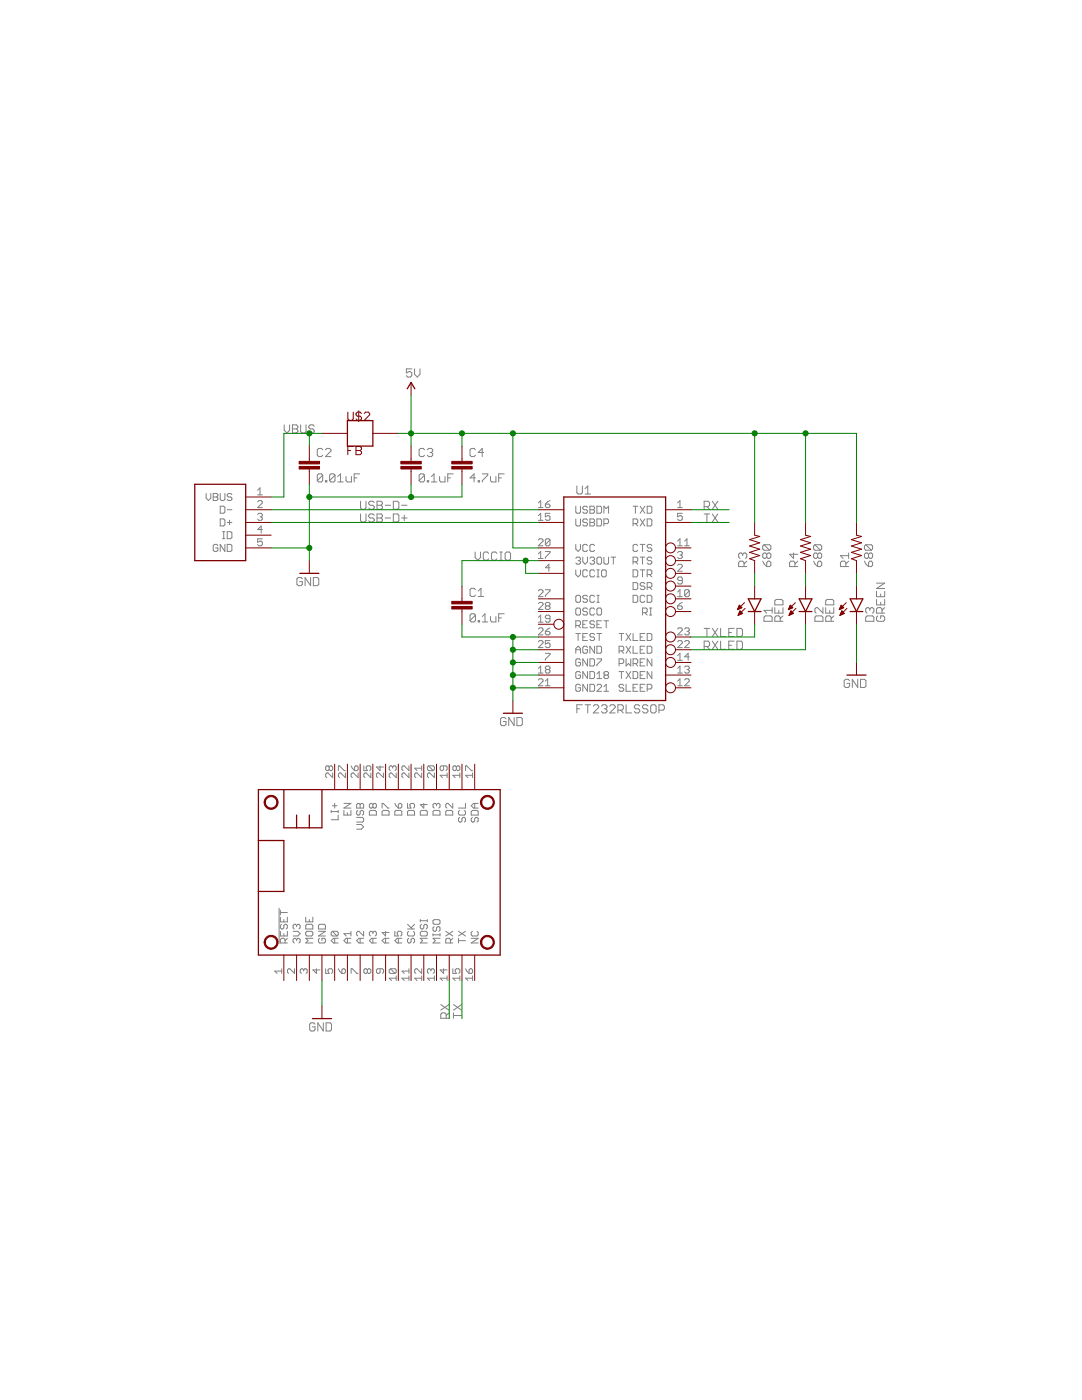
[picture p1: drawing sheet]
<?xml version="1.0" encoding="utf-8"?>
<!DOCTYPE eagle SYSTEM "eagle.dtd">
<eagle version="9.2.2">
<drawing>
<settings>
<setting alwaysvectorfont="yes"/>
<setting keepoldvectorfont="yes"/>
<setting verticaltext="up"/>
</settings>
<grid distance="0.1" unitdist="inch" unit="inch" style="lines" multiple="1" display="no" altdistance="0.01" altunitdist="inch" altunit="inch"/>
<schematic xreflabel="%F%N/%S.%C%R" xrefpart="/%S.%C%R">
<libraries>
<library name="Particle-Mesh">
<symbols>
<symbol name="MICROSHIELD">
<circle x="45.72" y="30.48" radius="1.27" width="0.254" layer="94"/>
<circle x="45.72" y="2.54" radius="1.27" width="0.254" layer="94"/>
<circle x="2.54" y="2.54" radius="1.27" width="0.254" layer="94"/>
<circle x="2.54" y="30.48" radius="1.27" width="0.254" layer="94"/>
<wire x1="0" y1="33.02" x2="0" y2="22.86" width="0.254" layer="94"/>
<wire x1="0" y1="22.86" x2="0" y2="12.7" width="0.254" layer="94"/>
<wire x1="0" y1="12.7" x2="0" y2="0" width="0.254" layer="94"/>
<wire x1="0" y1="0" x2="48.26" y2="0" width="0.254" layer="94"/>
<wire x1="48.26" y1="0" x2="48.26" y2="33.02" width="0.254" layer="94"/>
<wire x1="48.26" y1="33.02" x2="12.7" y2="33.02" width="0.254" layer="94"/>
<wire x1="12.7" y1="33.02" x2="5.08" y2="33.02" width="0.254" layer="94"/>
<wire x1="5.08" y1="33.02" x2="0" y2="33.02" width="0.254" layer="94"/>
<wire x1="5.08" y1="33.02" x2="5.08" y2="25.4" width="0.254" layer="94"/>
<wire x1="5.08" y1="25.4" x2="7.62" y2="25.4" width="0.254" layer="94"/>
<wire x1="7.62" y1="25.4" x2="10.16" y2="25.4" width="0.254" layer="94"/>
<wire x1="10.16" y1="25.4" x2="12.7" y2="25.4" width="0.254" layer="94"/>
<wire x1="12.7" y1="25.4" x2="12.7" y2="33.02" width="0.254" layer="94"/>
<wire x1="7.62" y1="27.94" x2="7.62" y2="25.4" width="0.254" layer="94"/>
<wire x1="10.16" y1="27.94" x2="10.16" y2="25.4" width="0.254" layer="94"/>
<wire x1="0" y1="22.86" x2="5.08" y2="22.86" width="0.254" layer="94"/>
<wire x1="5.08" y1="22.86" x2="5.08" y2="12.7" width="0.254" layer="94"/>
<wire x1="5.08" y1="12.7" x2="0" y2="12.7" width="0.254" layer="94"/>
<pin name="!RESET" x="5.08" y="-5.08" length="middle" direction="in" rot="R90"/>
<pin name="3V3" x="7.62" y="-5.08" length="middle" direction="sup" rot="R90"/>
<pin name="MODE" x="10.16" y="-5.08" length="middle" direction="pas" rot="R90"/>
<pin name="EN" x="17.78" y="38.1" length="middle" direction="pas" rot="R270"/>
<pin name="GND" x="12.7" y="-5.08" length="middle" direction="pwr" rot="R90"/>
<pin name="D2" x="38.1" y="38.1" length="middle" rot="R270"/>
<pin name="D3" x="35.56" y="38.1" length="middle" rot="R270"/>
<pin name="D4" x="33.02" y="38.1" length="middle" rot="R270"/>
<pin name="D5" x="30.48" y="38.1" length="middle" rot="R270"/>
<pin name="D6" x="27.94" y="38.1" length="middle" rot="R270"/>
<pin name="D7" x="25.4" y="38.1" length="middle" rot="R270"/>
<pin name="D8" x="22.86" y="38.1" length="middle" rot="R270"/>
<pin name="A0" x="15.24" y="-5.08" length="middle" rot="R90"/>
<pin name="A1" x="17.78" y="-5.08" length="middle" rot="R90"/>
<pin name="A2" x="20.32" y="-5.08" length="middle" rot="R90"/>
<pin name="A3" x="22.86" y="-5.08" length="middle" rot="R90"/>
<pin name="A4" x="25.4" y="-5.08" length="middle" rot="R90"/>
<pin name="A5" x="27.94" y="-5.08" length="middle" rot="R90"/>
<pin name="MISO" x="35.56" y="-5.08" length="middle" rot="R90"/>
<pin name="MOSI" x="33.02" y="-5.08" length="middle" rot="R90"/>
<pin name="RX" x="38.1" y="-5.08" length="middle" rot="R90"/>
<pin name="SCK" x="30.48" y="-5.08" length="middle" rot="R90"/>
<pin name="SCL" x="40.64" y="38.1" length="middle" rot="R270"/>
<pin name="SDA" x="43.18" y="38.1" length="middle" rot="R270"/>
<pin name="TX" x="40.64" y="-5.08" length="middle" rot="R90"/>
<pin name="NC" x="43.18" y="-5.08" length="middle" direction="pas" rot="R90"/>
<pin name="VUSB" x="20.32" y="38.1" length="middle" direction="sup" rot="R270"/>
<pin name="LI+" x="15.24" y="38.1" length="middle" direction="sup" rot="R270"/>
</symbol>
</symbols>
<devicesets>
<deviceset name="FEATHERWING" prefix="MS">
<gates>
<gate name="G$1" symbol="MICROSHIELD" x="-25.4" y="-15.24"/>
</gates>
<devices>
<device name="" package="FEATHERWING">
<connects>
<connect gate="G$1" pin="!RESET" pad="1"/>
<connect gate="G$1" pin="3V3" pad="2"/>
<connect gate="G$1" pin="A0" pad="5"/>
<connect gate="G$1" pin="A1" pad="6"/>
<connect gate="G$1" pin="A2" pad="7"/>
<connect gate="G$1" pin="A3" pad="8"/>
<connect gate="G$1" pin="A4" pad="9"/>
<connect gate="G$1" pin="A5" pad="10"/>
<connect gate="G$1" pin="D2" pad="19"/>
<connect gate="G$1" pin="D3" pad="20"/>
<connect gate="G$1" pin="D4" pad="21"/>
<connect gate="G$1" pin="D5" pad="22"/>
<connect gate="G$1" pin="D6" pad="23"/>
<connect gate="G$1" pin="D7" pad="24"/>
<connect gate="G$1" pin="D8" pad="25"/>
<connect gate="G$1" pin="EN" pad="27"/>
<connect gate="G$1" pin="GND" pad="4"/>
<connect gate="G$1" pin="LI+" pad="28"/>
<connect gate="G$1" pin="MISO" pad="13"/>
<connect gate="G$1" pin="MODE" pad="3"/>
<connect gate="G$1" pin="MOSI" pad="12"/>
<connect gate="G$1" pin="NC" pad="16"/>
<connect gate="G$1" pin="RX" pad="14"/>
<connect gate="G$1" pin="SCK" pad="11"/>
<connect gate="G$1" pin="SCL" pad="18"/>
<connect gate="G$1" pin="SDA" pad="17"/>
<connect gate="G$1" pin="TX" pad="15"/>
<connect gate="G$1" pin="VUSB" pad="26"/>
</connects>
<technologies>
<technology name=""/>
</technologies>
</device>
<device name="_NODIM" package="FEATHERWING_NODIM">
<connects>
<connect gate="G$1" pin="!RESET" pad="1"/>
<connect gate="G$1" pin="3V3" pad="2"/>
<connect gate="G$1" pin="A0" pad="5"/>
<connect gate="G$1" pin="A1" pad="6"/>
<connect gate="G$1" pin="A2" pad="7"/>
<connect gate="G$1" pin="A3" pad="8"/>
<connect gate="G$1" pin="A4" pad="9"/>
<connect gate="G$1" pin="A5" pad="10"/>
<connect gate="G$1" pin="D2" pad="19"/>
<connect gate="G$1" pin="D3" pad="20"/>
<connect gate="G$1" pin="D4" pad="21"/>
<connect gate="G$1" pin="D5" pad="22"/>
<connect gate="G$1" pin="D6" pad="23"/>
<connect gate="G$1" pin="D7" pad="24"/>
<connect gate="G$1" pin="D8" pad="25"/>
<connect gate="G$1" pin="EN" pad="27"/>
<connect gate="G$1" pin="GND" pad="4"/>
<connect gate="G$1" pin="LI+" pad="28"/>
<connect gate="G$1" pin="MISO" pad="13"/>
<connect gate="G$1" pin="MODE" pad="3"/>
<connect gate="G$1" pin="MOSI" pad="12"/>
<connect gate="G$1" pin="NC" pad="16"/>
<connect gate="G$1" pin="RX" pad="14"/>
<connect gate="G$1" pin="SCK" pad="11"/>
<connect gate="G$1" pin="SCL" pad="18"/>
<connect gate="G$1" pin="SDA" pad="17"/>
<connect gate="G$1" pin="TX" pad="15"/>
<connect gate="G$1" pin="VUSB" pad="26"/>
</connects>
<technologies>
<technology name=""/>
</technologies>
</device>
<device name="_NOHOLES" package="FEATHERWING_NOHOLES">
<connects>
<connect gate="G$1" pin="!RESET" pad="1"/>
<connect gate="G$1" pin="3V3" pad="2"/>
<connect gate="G$1" pin="A0" pad="5"/>
<connect gate="G$1" pin="A1" pad="6"/>
<connect gate="G$1" pin="A2" pad="7"/>
<connect gate="G$1" pin="A3" pad="8"/>
<connect gate="G$1" pin="A4" pad="9"/>
<connect gate="G$1" pin="A5" pad="10"/>
<connect gate="G$1" pin="D2" pad="19"/>
<connect gate="G$1" pin="D3" pad="20"/>
<connect gate="G$1" pin="D4" pad="21"/>
<connect gate="G$1" pin="D5" pad="22"/>
<connect gate="G$1" pin="D6" pad="23"/>
<connect gate="G$1" pin="D7" pad="24"/>
<connect gate="G$1" pin="D8" pad="25"/>
<connect gate="G$1" pin="EN" pad="27"/>
<connect gate="G$1" pin="GND" pad="4"/>
<connect gate="G$1" pin="LI+" pad="28"/>
<connect gate="G$1" pin="MISO" pad="13"/>
<connect gate="G$1" pin="MODE" pad="3"/>
<connect gate="G$1" pin="MOSI" pad="12"/>
<connect gate="G$1" pin="NC" pad="16"/>
<connect gate="G$1" pin="RX" pad="14"/>
<connect gate="G$1" pin="SCK" pad="11"/>
<connect gate="G$1" pin="SCL" pad="18"/>
<connect gate="G$1" pin="SDA" pad="17"/>
<connect gate="G$1" pin="TX" pad="15"/>
<connect gate="G$1" pin="VUSB" pad="26"/>
</connects>
<technologies>
<technology name=""/>
</technologies>
</device>
<device name="_SMTDUAL" package="FEATHERWING_SMT2">
<connects>
<connect gate="G$1" pin="!RESET" pad="1 1'"/>
<connect gate="G$1" pin="3V3" pad="2 2'"/>
<connect gate="G$1" pin="A0" pad="5 5'"/>
<connect gate="G$1" pin="A1" pad="6 6'"/>
<connect gate="G$1" pin="A2" pad="7 7'"/>
<connect gate="G$1" pin="A3" pad="8 8'"/>
<connect gate="G$1" pin="A4" pad="9 9'"/>
<connect gate="G$1" pin="A5" pad="10 10'"/>
<connect gate="G$1" pin="D2" pad="19 19'"/>
<connect gate="G$1" pin="D3" pad="20 20'"/>
<connect gate="G$1" pin="D4" pad="21 21'"/>
<connect gate="G$1" pin="D5" pad="22 22'"/>
<connect gate="G$1" pin="D6" pad="23 23'"/>
<connect gate="G$1" pin="D7" pad="24 24'"/>
<connect gate="G$1" pin="D8" pad="25 25'"/>
<connect gate="G$1" pin="EN" pad="27 27'"/>
<connect gate="G$1" pin="GND" pad="4 4'"/>
<connect gate="G$1" pin="LI+" pad="28 28'"/>
<connect gate="G$1" pin="MISO" pad="13 13'"/>
<connect gate="G$1" pin="MODE" pad="3 3'"/>
<connect gate="G$1" pin="MOSI" pad="12 12'"/>
<connect gate="G$1" pin="NC" pad="16 16'"/>
<connect gate="G$1" pin="RX" pad="14 14'"/>
<connect gate="G$1" pin="SCK" pad="11 11'"/>
<connect gate="G$1" pin="SCL" pad="18 18'"/>
<connect gate="G$1" pin="SDA" pad="17 17'"/>
<connect gate="G$1" pin="TX" pad="15 15'"/>
<connect gate="G$1" pin="VUSB" pad="26 26'"/>
</connects>
<technologies>
<technology name=""/>
</technologies>
</device>
</devices>
</deviceset>
</devicesets>
</library>
<library name="rickk2">
<symbols>
<symbol name="FT232R">
<wire x1="-10.16" y1="20.32" x2="10.16" y2="20.32" width="0.254" layer="94"/>
<wire x1="10.16" y1="20.32" x2="10.16" y2="-20.32" width="0.254" layer="94"/>
<wire x1="10.16" y1="-20.32" x2="-10.16" y2="-20.32" width="0.254" layer="94"/>
<wire x1="-10.16" y1="-20.32" x2="-10.16" y2="20.32" width="0.254" layer="94"/>
<text x="-7.62" y="20.828" size="1.778" layer="95">&gt;NAME</text>
<text x="-7.62" y="-22.86" size="1.778" layer="96">&gt;VALUE</text>
<pin name="RESET" x="-15.24" y="-5.08" length="middle" direction="in" function="dot"/>
<pin name="OSCI" x="-15.24" y="0" length="middle" direction="in"/>
<pin name="OSCO" x="-15.24" y="-2.54" length="middle" direction="out"/>
<pin name="DSR" x="15.24" y="2.54" length="middle" direction="in" function="dot" rot="R180"/>
<pin name="DCD" x="15.24" y="0" length="middle" direction="in" function="dot" rot="R180"/>
<pin name="RI" x="15.24" y="-2.54" length="middle" direction="in" function="dot" rot="R180"/>
<pin name="3V3OUT" x="-15.24" y="7.62" length="middle" direction="out"/>
<pin name="USBDM" x="-15.24" y="17.78" length="middle"/>
<pin name="USBDP" x="-15.24" y="15.24" length="middle"/>
<pin name="GND7" x="-15.24" y="-12.7" length="middle" direction="pwr"/>
<pin name="GND18" x="-15.24" y="-15.24" length="middle" direction="pwr"/>
<pin name="GND21" x="-15.24" y="-17.78" length="middle" direction="pwr"/>
<pin name="TXD" x="15.24" y="17.78" length="middle" direction="out" rot="R180"/>
<pin name="RXD" x="15.24" y="15.24" length="middle" direction="in" rot="R180"/>
<pin name="VCCIO" x="-15.24" y="5.08" length="middle" direction="pwr"/>
<pin name="AGND" x="-15.24" y="-10.16" length="middle" direction="pwr"/>
<pin name="TEST" x="-15.24" y="-7.62" length="middle" direction="in"/>
<pin name="VCC" x="-15.24" y="10.16" length="middle" direction="pwr"/>
<pin name="TXLED" x="15.24" y="-7.62" length="middle" direction="in" function="dot" rot="R180"/>
<pin name="RXLED" x="15.24" y="-10.16" length="middle" direction="in" function="dot" rot="R180"/>
<pin name="RTS" x="15.24" y="7.62" length="middle" direction="out" function="dot" rot="R180"/>
<pin name="CTS" x="15.24" y="10.16" length="middle" direction="in" function="dot" rot="R180"/>
<pin name="DTR" x="15.24" y="5.08" length="middle" direction="out" function="dot" rot="R180"/>
<pin name="PWREN" x="15.24" y="-12.7" length="middle" direction="in" function="dot" rot="R180"/>
<pin name="TXDEN" x="15.24" y="-15.24" length="middle" direction="in" rot="R180"/>
<pin name="SLEEP" x="15.24" y="-17.78" length="middle" direction="in" function="dot" rot="R180"/>
</symbol>
<symbol name="USB-WITH-ID">
<pin name="VBUS" x="-7.62" y="7.62" length="middle" direction="pas"/>
<pin name="D-" x="-7.62" y="5.08" length="middle" direction="pas"/>
<pin name="D+" x="-7.62" y="2.54" length="middle" direction="pas"/>
<pin name="ID" x="-7.62" y="0" length="middle" direction="pas"/>
<pin name="GND" x="-7.62" y="-2.54" length="middle" direction="pas"/>
<wire x1="-2.54" y1="-5.08" x2="-2.54" y2="10.16" width="0.254" layer="94"/>
<wire x1="-2.54" y1="10.16" x2="7.62" y2="10.16" width="0.254" layer="94"/>
<wire x1="7.62" y1="10.16" x2="7.62" y2="-5.08" width="0.254" layer="94"/>
<wire x1="7.62" y1="-5.08" x2="-2.54" y2="-5.08" width="0.254" layer="94"/>
</symbol>
<symbol name="LED">
<wire x1="1.27" y1="0" x2="0" y2="-2.54" width="0.254" layer="94"/>
<wire x1="0" y1="-2.54" x2="-1.27" y2="0" width="0.254" layer="94"/>
<wire x1="1.27" y1="-2.54" x2="0" y2="-2.54" width="0.254" layer="94"/>
<wire x1="0" y1="-2.54" x2="-1.27" y2="-2.54" width="0.254" layer="94"/>
<wire x1="1.27" y1="0" x2="0" y2="0" width="0.254" layer="94"/>
<wire x1="0" y1="0" x2="-1.27" y2="0" width="0.254" layer="94"/>
<wire x1="-2.032" y1="-0.762" x2="-3.429" y2="-2.159" width="0.1524" layer="94"/>
<wire x1="-1.905" y1="-1.905" x2="-3.302" y2="-3.302" width="0.1524" layer="94"/>
<text x="3.556" y="-4.572" size="1.778" layer="95" rot="R90">&gt;NAME</text>
<text x="5.715" y="-4.572" size="1.778" layer="96" rot="R90">&gt;VALUE</text>
<pin name="C" x="0" y="-5.08" visible="off" length="short" direction="pas" rot="R90"/>
<pin name="A" x="0" y="2.54" visible="off" length="short" direction="pas" rot="R270"/>
<polygon width="0.1524" layer="94">
<vertex x="-3.429" y="-2.159"/>
<vertex x="-3.048" y="-1.27"/>
<vertex x="-2.54" y="-1.778"/>
</polygon>
<polygon width="0.1524" layer="94">
<vertex x="-3.302" y="-3.302"/>
<vertex x="-2.921" y="-2.413"/>
<vertex x="-2.413" y="-2.921"/>
</polygon>
</symbol>
<symbol name="RESISTOR">
<wire x1="-2.54" y1="0" x2="-2.159" y2="1.016" width="0.1524" layer="94"/>
<wire x1="-2.159" y1="1.016" x2="-1.524" y2="-1.016" width="0.1524" layer="94"/>
<wire x1="-1.524" y1="-1.016" x2="-0.889" y2="1.016" width="0.1524" layer="94"/>
<wire x1="-0.889" y1="1.016" x2="-0.254" y2="-1.016" width="0.1524" layer="94"/>
<wire x1="-0.254" y1="-1.016" x2="0.381" y2="1.016" width="0.1524" layer="94"/>
<wire x1="0.381" y1="1.016" x2="1.016" y2="-1.016" width="0.1524" layer="94"/>
<wire x1="1.016" y1="-1.016" x2="1.651" y2="1.016" width="0.1524" layer="94"/>
<wire x1="1.651" y1="1.016" x2="2.286" y2="-1.016" width="0.1524" layer="94"/>
<wire x1="2.286" y1="-1.016" x2="2.54" y2="0" width="0.1524" layer="94"/>
<text x="-3.81" y="1.4986" size="1.778" layer="95">&gt;NAME</text>
<text x="-3.81" y="-3.302" size="1.778" layer="96">&gt;VALUE</text>
<pin name="2" x="5.08" y="0" visible="off" length="short" direction="pas" swaplevel="1" rot="R180"/>
<pin name="1" x="-5.08" y="0" visible="off" length="short" direction="pas" swaplevel="1"/>
</symbol>
<symbol name="FERRITE-BEAD">
<pin name="1" x="-7.62" y="0" visible="off" length="middle" direction="pas"/>
<pin name="2" x="7.62" y="0" visible="off" length="middle" direction="pas" rot="R180"/>
<wire x1="-2.54" y1="-2.54" x2="-2.54" y2="2.54" width="0.254" layer="94"/>
<wire x1="-2.54" y1="2.54" x2="2.54" y2="2.54" width="0.254" layer="94"/>
<wire x1="2.54" y1="2.54" x2="2.54" y2="-2.54" width="0.254" layer="94"/>
<wire x1="2.54" y1="-2.54" x2="-2.54" y2="-2.54" width="0.254" layer="94"/>
<text x="-2.54" y="2.54" size="1.778" layer="94">&gt;NAME</text>
<text x="-2.54" y="-4.318" size="1.778" layer="94">&gt;VALUE</text>
</symbol>
<symbol name="CAP">
<wire x1="0" y1="2.54" x2="0" y2="2.032" width="0.1524" layer="94"/>
<wire x1="0" y1="0" x2="0" y2="0.508" width="0.1524" layer="94"/>
<text x="1.524" y="2.921" size="1.778" layer="95">&gt;NAME</text>
<text x="1.524" y="-2.159" size="1.778" layer="96">&gt;VALUE</text>
<rectangle x1="-2.032" y1="0.508" x2="2.032" y2="1.016" layer="94"/>
<rectangle x1="-2.032" y1="1.524" x2="2.032" y2="2.032" layer="94"/>
<pin name="1" x="0" y="5.08" visible="off" length="short" direction="pas" swaplevel="1" rot="R270"/>
<pin name="2" x="0" y="-2.54" visible="off" length="short" direction="pas" swaplevel="1" rot="R90"/>
</symbol>
<symbol name="DGND">
<wire x1="-1.905" y1="0" x2="1.905" y2="0" width="0.254" layer="94"/>
<text x="-2.54" y="-2.54" size="1.778" layer="96">&gt;VALUE</text>
<pin name="GND" x="0" y="2.54" visible="off" length="short" direction="sup" rot="R270"/>
</symbol>
<symbol name="5V">
<wire x1="0.762" y1="1.27" x2="0" y2="2.54" width="0.254" layer="94"/>
<wire x1="0" y1="2.54" x2="-0.762" y2="1.27" width="0.254" layer="94"/>
<text x="-1.016" y="3.556" size="1.778" layer="96">&gt;VALUE</text>
<pin name="5V" x="0" y="0" visible="off" length="short" direction="sup" rot="R90"/>
</symbol>
</symbols>
<devicesets>
<deviceset name="FT232RL" prefix="U">
<gates>
<gate name="G$1" symbol="FT232R" x="0" y="0"/>
</gates>
<devices>
<device name="SSOP" package="SSOP28DB">
<connects>
<connect gate="G$1" pin="3V3OUT" pad="17"/>
<connect gate="G$1" pin="AGND" pad="25"/>
<connect gate="G$1" pin="CTS" pad="11"/>
<connect gate="G$1" pin="DCD" pad="10"/>
<connect gate="G$1" pin="DSR" pad="9"/>
<connect gate="G$1" pin="DTR" pad="2"/>
<connect gate="G$1" pin="GND18" pad="18"/>
<connect gate="G$1" pin="GND21" pad="21"/>
<connect gate="G$1" pin="GND7" pad="7"/>
<connect gate="G$1" pin="OSCI" pad="27"/>
<connect gate="G$1" pin="OSCO" pad="28"/>
<connect gate="G$1" pin="PWREN" pad="14"/>
<connect gate="G$1" pin="RESET" pad="19"/>
<connect gate="G$1" pin="RI" pad="6"/>
<connect gate="G$1" pin="RTS" pad="3"/>
<connect gate="G$1" pin="RXD" pad="5"/>
<connect gate="G$1" pin="RXLED" pad="22"/>
<connect gate="G$1" pin="SLEEP" pad="12"/>
<connect gate="G$1" pin="TEST" pad="26"/>
<connect gate="G$1" pin="TXD" pad="1"/>
<connect gate="G$1" pin="TXDEN" pad="13"/>
<connect gate="G$1" pin="TXLED" pad="23"/>
<connect gate="G$1" pin="USBDM" pad="16"/>
<connect gate="G$1" pin="USBDP" pad="15"/>
<connect gate="G$1" pin="VCC" pad="20"/>
<connect gate="G$1" pin="VCCIO" pad="4"/>
</connects>
<technologies>
<technology name="">
<attribute name="PROD_ID" value="IC-00870"/>
</technology>
</technologies>
</device>
</devices>
</deviceset>
<deviceset name="USB-MICRO-B-SOCKET-AMPHENOL">
<gates>
<gate name="G$1" symbol="USB-WITH-ID" x="0" y="-2.54"/>
</gates>
<devices>
<device name="" package="USB-B-SMT-AMPHENOL">
<connects>
<connect gate="G$1" pin="D+" pad="3"/>
<connect gate="G$1" pin="D-" pad="2"/>
<connect gate="G$1" pin="GND" pad="5"/>
<connect gate="G$1" pin="ID" pad="4"/>
<connect gate="G$1" pin="VBUS" pad="1"/>
</connects>
<technologies>
<technology name=""/>
</technologies>
</device>
</devices>
</deviceset>
<deviceset name="LED-RED" prefix="D" uservalue="yes">
<gates>
<gate name="G$1" symbol="LED" x="0" y="0"/>
</gates>
<devices>
<device name="" package="LED-0603">
<connects>
<connect gate="G$1" pin="A" pad="A"/>
<connect gate="G$1" pin="C" pad="C"/>
</connects>
<technologies>
<technology name="">
<attribute name="VALUE" value="RED" constant="no"/>
</technology>
</technologies>
</device>
</devices>
</deviceset>
<deviceset name="FERRITE-BEAD-MI0805K400R-10">
<gates>
<gate name="G$1" symbol="FERRITE-BEAD" x="0" y="0"/>
</gates>
<devices>
<device name="" package="0805">
<connects>
<connect gate="G$1" pin="1" pad="1"/>
<connect gate="G$1" pin="2" pad="2"/>
</connects>
<technologies>
<technology name="">
<attribute name="VALUE" value="FB" constant="no"/>
</technology>
</technologies>
</device>
</devices>
</deviceset>
<deviceset name="CAP-0.1UF-0603" prefix="C" uservalue="yes">
<gates>
<gate name="G$1" symbol="CAP" x="0" y="0"/>
</gates>
<devices>
<device name="" package="0603-CAP">
<connects>
<connect gate="G$1" pin="1" pad="1"/>
<connect gate="G$1" pin="2" pad="2"/>
</connects>
<technologies>
<technology name="">
<attribute name="VALUE" value="0.1uF" constant="no"/>
</technology>
</technologies>
</device>
</devices>
</deviceset>
<deviceset name="CAP-0.01UF-0603" prefix="C" uservalue="yes">
<gates>
<gate name="G$1" symbol="CAP" x="0" y="0"/>
</gates>
<devices>
<device name="" package="0603-CAP">
<connects>
<connect gate="G$1" pin="1" pad="1"/>
<connect gate="G$1" pin="2" pad="2"/>
</connects>
<technologies>
<technology name="">
<attribute name="VALUE" value="0.01uF" constant="no"/>
</technology>
</technologies>
</device>
</devices>
</deviceset>
<deviceset name="CAP-4.7UF-0603" prefix="C" uservalue="yes">
<gates>
<gate name="G$1" symbol="CAP" x="0" y="-5.08"/>
</gates>
<devices>
<device name="" package="0603-CAP">
<connects>
<connect gate="G$1" pin="1" pad="1"/>
<connect gate="G$1" pin="2" pad="2"/>
</connects>
<technologies>
<technology name="">
<attribute name="VALUE" value="4.7uF" constant="no"/>
</technology>
</technologies>
</device>
</devices>
</deviceset>
<deviceset name="GND" prefix="GND">
<gates>
<gate name="1" symbol="DGND" x="0" y="0"/>
</gates>
<devices>
<device name="">
<technologies>
<technology name=""/>
</technologies>
</device>
</devices>
</deviceset>
<deviceset name="RES-680-0805" prefix="R" uservalue="yes">
<gates>
<gate name="G$1" symbol="RESISTOR" x="0" y="0"/>
</gates>
<devices>
<device name="" package="0805">
<connects>
<connect gate="G$1" pin="1" pad="1"/>
<connect gate="G$1" pin="2" pad="2"/>
</connects>
<technologies>
<technology name="">
<attribute name="VALUE" value="680" constant="no"/>
</technology>
</technologies>
</device>
</devices>
</deviceset>
<deviceset name="5V" prefix="SUPPLY">
<gates>
<gate name="G$1" symbol="5V" x="0" y="0"/>
</gates>
<devices>
<device name="">
<technologies>
<technology name=""/>
</technologies>
</device>
</devices>
</deviceset>
<deviceset name="LED-GREEN" prefix="D" uservalue="yes">
<gates>
<gate name="G$1" symbol="LED" x="0" y="2.54"/>
</gates>
<devices>
<device name="0603" package="LED-0603">
<connects>
<connect gate="G$1" pin="A" pad="A"/>
<connect gate="G$1" pin="C" pad="C"/>
</connects>
<technologies>
<technology name="">
<attribute name="VALUE" value="GREEN"/>
</technology>
</technologies>
</device>
</devices>
</deviceset>
</devicesets>
</library>
</libraries>
<attributes>
</attributes>
<variantdefs>
</variantdefs>
<classes>
<class number="0" name="default" width="0" drill="0">
</class>
</classes>
<parts>
<part name="MS1" library="Particle-Mesh" deviceset="FEATHERWING" device="_NODIM" value="FEATHERWING_NODIM"/>
<part name="U1" library="rickk2" deviceset="FT232RL" device="SSOP"/>
<part name="U$1" library="rickk2" deviceset="USB-MICRO-B-SOCKET-AMPHENOL" device=""/>
<part name="D1" library="rickk2" deviceset="LED-RED" device="" value="RED"/>
<part name="D2" library="rickk2" deviceset="LED-RED" device="" value="RED"/>
<part name="U$2" library="rickk2" deviceset="FERRITE-BEAD-MI0805K400R-10" device="" value="FB"/>
<part name="C1" library="rickk2" deviceset="CAP-0.1UF-0603" device="" value="0.1uF"/>
<part name="C2" library="rickk2" deviceset="CAP-0.01UF-0603" device="" value="0.01uF"/>
<part name="C3" library="rickk2" deviceset="CAP-0.1UF-0603" device="" value="0.1uF"/>
<part name="C4" library="rickk2" deviceset="CAP-4.7UF-0603" device="" value="4.7uF"/>
<part name="GND1" library="rickk2" deviceset="GND" device=""/>
<part name="GND2" library="rickk2" deviceset="GND" device=""/>
<part name="R3" library="rickk2" deviceset="RES-680-0805" device="" value="680"/>
<part name="R4" library="rickk2" deviceset="RES-680-0805" device="" value="680"/>
<part name="SUPPLY1" library="rickk2" deviceset="5V" device=""/>
<part name="GND3" library="rickk2" deviceset="GND" device=""/>
<part name="D3" library="rickk2" deviceset="LED-GREEN" device="0603" value="GREEN"/>
<part name="R1" library="rickk2" deviceset="RES-680-0805" device="" value="680"/>
<part name="GND4" library="rickk2" deviceset="GND" device=""/>
</parts>
<sheets>
<sheet>
<plain>
</plain>
<instances>
<instance part="MS1" gate="G$1" x="91.44" y="43.18" smashed="yes"/>
<instance part="U1" gate="G$1" x="162.56" y="114.3" smashed="yes">
<attribute name="NAME" x="154.94" y="135.128" size="1.778" layer="95"/>
<attribute name="VALUE" x="154.94" y="91.44" size="1.778" layer="96"/>
</instance>
<instance part="U$1" gate="G$1" x="86.36" y="127" smashed="yes" rot="MR0"/>
<instance part="D1" gate="G$1" x="190.5" y="114.3" smashed="yes">
<attribute name="NAME" x="194.056" y="109.728" size="1.778" layer="95" rot="R90"/>
<attribute name="VALUE" x="196.215" y="109.728" size="1.778" layer="96" rot="R90"/>
</instance>
<instance part="D2" gate="G$1" x="200.66" y="114.3" smashed="yes">
<attribute name="NAME" x="204.216" y="109.728" size="1.778" layer="95" rot="R90"/>
<attribute name="VALUE" x="206.375" y="109.728" size="1.778" layer="96" rot="R90"/>
</instance>
<instance part="U$2" gate="G$1" x="111.76" y="147.32" smashed="yes">
<attribute name="NAME" x="109.22" y="149.86" size="1.778" layer="94"/>
<attribute name="VALUE" x="109.22" y="143.002" size="1.778" layer="94"/>
</instance>
<instance part="C1" gate="G$1" x="132.08" y="111.76" smashed="yes">
<attribute name="NAME" x="133.604" y="114.681" size="1.778" layer="95"/>
<attribute name="VALUE" x="133.604" y="109.601" size="1.778" layer="96"/>
</instance>
<instance part="C2" gate="G$1" x="101.6" y="139.7" smashed="yes">
<attribute name="NAME" x="103.124" y="142.621" size="1.778" layer="95"/>
<attribute name="VALUE" x="103.124" y="137.541" size="1.778" layer="96"/>
</instance>
<instance part="C3" gate="G$1" x="121.92" y="139.7" smashed="yes">
<attribute name="NAME" x="123.444" y="142.621" size="1.778" layer="95"/>
<attribute name="VALUE" x="123.444" y="137.541" size="1.778" layer="96"/>
</instance>
<instance part="C4" gate="G$1" x="132.08" y="139.7" smashed="yes">
<attribute name="NAME" x="133.604" y="142.621" size="1.778" layer="95"/>
<attribute name="VALUE" x="133.604" y="137.541" size="1.778" layer="96"/>
</instance>
<instance part="GND1" gate="1" x="101.6" y="119.38" smashed="yes">
<attribute name="VALUE" x="99.06" y="116.84" size="1.778" layer="96"/>
</instance>
<instance part="GND2" gate="1" x="104.14" y="30.48" smashed="yes">
<attribute name="VALUE" x="101.6" y="27.94" size="1.778" layer="96"/>
</instance>
<instance part="R3" gate="G$1" x="190.5" y="124.46" smashed="yes" rot="R90">
<attribute name="NAME" x="189.0014" y="120.65" size="1.778" layer="95" rot="R90"/>
<attribute name="VALUE" x="193.802" y="120.65" size="1.778" layer="96" rot="R90"/>
</instance>
<instance part="R4" gate="G$1" x="200.66" y="124.46" smashed="yes" rot="R90">
<attribute name="NAME" x="199.1614" y="120.65" size="1.778" layer="95" rot="R90"/>
<attribute name="VALUE" x="203.962" y="120.65" size="1.778" layer="96" rot="R90"/>
</instance>
<instance part="SUPPLY1" gate="G$1" x="121.92" y="154.94" smashed="yes">
<attribute name="VALUE" x="120.904" y="158.496" size="1.778" layer="96"/>
</instance>
<instance part="GND3" gate="1" x="142.24" y="91.44" smashed="yes">
<attribute name="VALUE" x="139.7" y="88.9" size="1.778" layer="96"/>
</instance>
<instance part="D3" gate="G$1" x="210.82" y="114.3" smashed="yes">
<attribute name="NAME" x="214.376" y="109.728" size="1.778" layer="95" rot="R90"/>
<attribute name="VALUE" x="216.535" y="109.728" size="1.778" layer="96" rot="R90"/>
</instance>
<instance part="R1" gate="G$1" x="210.82" y="124.46" smashed="yes" rot="R90">
<attribute name="NAME" x="209.3214" y="120.65" size="1.778" layer="95" rot="R90"/>
<attribute name="VALUE" x="214.122" y="120.65" size="1.778" layer="96" rot="R90"/>
</instance>
<instance part="GND4" gate="1" x="210.82" y="99.06" smashed="yes">
<attribute name="VALUE" x="208.28" y="96.52" size="1.778" layer="96"/>
</instance>
</instances>
<busses>
</busses>
<nets>
<net name="USB-D-" class="0">
<segment>
<pinref part="U$1" gate="G$1" pin="D-"/>
<pinref part="U1" gate="G$1" pin="USBDM"/>
<wire x1="93.98" y1="132.08" x2="147.32" y2="132.08" width="0.1524" layer="91"/>
<label x="111.76" y="132.08" size="1.778" layer="95"/>
</segment>
</net>
<net name="USB-D+" class="0">
<segment>
<pinref part="U$1" gate="G$1" pin="D+"/>
<pinref part="U1" gate="G$1" pin="USBDP"/>
<wire x1="93.98" y1="129.54" x2="147.32" y2="129.54" width="0.1524" layer="91"/>
<label x="111.76" y="129.54" size="1.778" layer="95"/>
</segment>
</net>
<net name="VBUS" class="0">
<segment>
<pinref part="U$1" gate="G$1" pin="VBUS"/>
<wire x1="93.98" y1="134.62" x2="96.52" y2="134.62" width="0.1524" layer="91"/>
<wire x1="96.52" y1="134.62" x2="96.52" y2="147.32" width="0.1524" layer="91"/>
<pinref part="U$2" gate="G$1" pin="1"/>
<wire x1="96.52" y1="147.32" x2="101.6" y2="147.32" width="0.1524" layer="91"/>
<pinref part="C2" gate="G$1" pin="1"/>
<wire x1="101.6" y1="147.32" x2="104.14" y2="147.32" width="0.1524" layer="91"/>
<wire x1="101.6" y1="147.32" x2="101.6" y2="144.78" width="0.1524" layer="91"/>
<junction x="101.6" y="147.32"/>
<label x="96.52" y="147.32" size="1.778" layer="95"/>
</segment>
</net>
<net name="VCCIO" class="0">
<segment>
<pinref part="U1" gate="G$1" pin="3V3OUT"/>
<wire x1="147.32" y1="121.92" x2="144.78" y2="121.92" width="0.1524" layer="91"/>
<pinref part="U1" gate="G$1" pin="VCCIO"/>
<wire x1="147.32" y1="119.38" x2="144.78" y2="119.38" width="0.1524" layer="91"/>
<wire x1="144.78" y1="119.38" x2="144.78" y2="121.92" width="0.1524" layer="91"/>
<pinref part="C1" gate="G$1" pin="1"/>
<wire x1="144.78" y1="121.92" x2="132.08" y2="121.92" width="0.1524" layer="91"/>
<wire x1="132.08" y1="121.92" x2="132.08" y2="116.84" width="0.1524" layer="91"/>
<junction x="144.78" y="121.92"/>
<label x="134.62" y="121.92" size="1.778" layer="95"/>
</segment>
</net>
<net name="N$10" class="0">
<segment>
<pinref part="D1" gate="G$1" pin="A"/>
<wire x1="190.5" y1="119.38" x2="190.5" y2="116.84" width="0.1524" layer="91"/>
<pinref part="R3" gate="G$1" pin="1"/>
</segment>
</net>
<net name="N$11" class="0">
<segment>
<pinref part="D2" gate="G$1" pin="A"/>
<wire x1="200.66" y1="119.38" x2="200.66" y2="116.84" width="0.1524" layer="91"/>
<pinref part="R4" gate="G$1" pin="1"/>
</segment>
</net>
<net name="TXLED" class="0">
<segment>
<pinref part="U1" gate="G$1" pin="TXLED"/>
<pinref part="D1" gate="G$1" pin="C"/>
<wire x1="177.8" y1="106.68" x2="190.5" y2="106.68" width="0.1524" layer="91"/>
<wire x1="190.5" y1="106.68" x2="190.5" y2="109.22" width="0.1524" layer="91"/>
<label x="180.34" y="106.68" size="1.778" layer="95"/>
</segment>
</net>
<net name="RXLED" class="0">
<segment>
<pinref part="U1" gate="G$1" pin="RXLED"/>
<pinref part="D2" gate="G$1" pin="C"/>
<wire x1="177.8" y1="104.14" x2="200.66" y2="104.14" width="0.1524" layer="91"/>
<wire x1="200.66" y1="104.14" x2="200.66" y2="109.22" width="0.1524" layer="91"/>
<label x="180.34" y="104.14" size="1.778" layer="95"/>
</segment>
</net>
<net name="GND" class="0">
<segment>
<pinref part="C2" gate="G$1" pin="2"/>
<wire x1="101.6" y1="137.16" x2="101.6" y2="134.62" width="0.1524" layer="91"/>
<wire x1="101.6" y1="134.62" x2="121.92" y2="134.62" width="0.1524" layer="91"/>
<pinref part="C3" gate="G$1" pin="2"/>
<wire x1="121.92" y1="134.62" x2="121.92" y2="137.16" width="0.1524" layer="91"/>
<wire x1="121.92" y1="134.62" x2="132.08" y2="134.62" width="0.1524" layer="91"/>
<junction x="121.92" y="134.62"/>
<pinref part="C4" gate="G$1" pin="2"/>
<wire x1="132.08" y1="134.62" x2="132.08" y2="137.16" width="0.1524" layer="91"/>
<pinref part="U$1" gate="G$1" pin="GND"/>
<wire x1="93.98" y1="124.46" x2="101.6" y2="124.46" width="0.1524" layer="91"/>
<wire x1="101.6" y1="124.46" x2="101.6" y2="121.92" width="0.1524" layer="91"/>
<wire x1="101.6" y1="134.62" x2="101.6" y2="124.46" width="0.1524" layer="91"/>
<junction x="101.6" y="134.62"/>
<junction x="101.6" y="124.46"/>
<pinref part="GND1" gate="1" pin="GND"/>
</segment>
<segment>
<pinref part="MS1" gate="G$1" pin="GND"/>
<pinref part="GND2" gate="1" pin="GND"/>
<wire x1="104.14" y1="38.1" x2="104.14" y2="33.02" width="0.1524" layer="91"/>
</segment>
<segment>
<pinref part="U1" gate="G$1" pin="GND21"/>
<wire x1="147.32" y1="96.52" x2="142.24" y2="96.52" width="0.1524" layer="91"/>
<pinref part="U1" gate="G$1" pin="GND18"/>
<wire x1="142.24" y1="96.52" x2="142.24" y2="99.06" width="0.1524" layer="91"/>
<wire x1="142.24" y1="99.06" x2="147.32" y2="99.06" width="0.1524" layer="91"/>
<pinref part="U1" gate="G$1" pin="GND7"/>
<wire x1="142.24" y1="99.06" x2="142.24" y2="101.6" width="0.1524" layer="91"/>
<wire x1="142.24" y1="101.6" x2="147.32" y2="101.6" width="0.1524" layer="91"/>
<junction x="142.24" y="99.06"/>
<pinref part="U1" gate="G$1" pin="AGND"/>
<wire x1="142.24" y1="101.6" x2="142.24" y2="104.14" width="0.1524" layer="91"/>
<wire x1="142.24" y1="104.14" x2="147.32" y2="104.14" width="0.1524" layer="91"/>
<junction x="142.24" y="101.6"/>
<wire x1="142.24" y1="104.14" x2="142.24" y2="106.68" width="0.1524" layer="91"/>
<junction x="142.24" y="104.14"/>
<pinref part="U1" gate="G$1" pin="TEST"/>
<wire x1="142.24" y1="106.68" x2="147.32" y2="106.68" width="0.1524" layer="91"/>
<pinref part="GND3" gate="1" pin="GND"/>
<wire x1="142.24" y1="96.52" x2="142.24" y2="93.98" width="0.1524" layer="91"/>
<junction x="142.24" y="96.52"/>
<pinref part="C1" gate="G$1" pin="2"/>
<wire x1="132.08" y1="109.22" x2="132.08" y2="106.68" width="0.1524" layer="91"/>
<wire x1="132.08" y1="106.68" x2="142.24" y2="106.68" width="0.1524" layer="91"/>
<junction x="142.24" y="106.68"/>
</segment>
<segment>
<pinref part="D3" gate="G$1" pin="C"/>
<wire x1="210.82" y1="109.22" x2="210.82" y2="101.6" width="0.1524" layer="91"/>
<pinref part="GND4" gate="1" pin="GND"/>
</segment>
</net>
<net name="RX" class="0">
<segment>
<pinref part="MS1" gate="G$1" pin="RX"/>
<wire x1="129.54" y1="38.1" x2="129.54" y2="30.48" width="0.1524" layer="91"/>
<label x="129.54" y="30.48" size="1.778" layer="95" rot="R90"/>
</segment>
<segment>
<pinref part="U1" gate="G$1" pin="TXD"/>
<wire x1="177.8" y1="132.08" x2="185.42" y2="132.08" width="0.1524" layer="91"/>
<label x="180.34" y="132.08" size="1.778" layer="95"/>
</segment>
</net>
<net name="TX" class="0">
<segment>
<pinref part="MS1" gate="G$1" pin="TX"/>
<wire x1="132.08" y1="38.1" x2="132.08" y2="30.48" width="0.1524" layer="91"/>
<label x="132.08" y="30.48" size="1.778" layer="95" rot="R90"/>
</segment>
<segment>
<pinref part="U1" gate="G$1" pin="RXD"/>
<wire x1="177.8" y1="129.54" x2="185.42" y2="129.54" width="0.1524" layer="91"/>
<label x="180.34" y="129.54" size="1.778" layer="95"/>
</segment>
</net>
<net name="5V" class="0">
<segment>
<pinref part="U$2" gate="G$1" pin="2"/>
<pinref part="C3" gate="G$1" pin="1"/>
<wire x1="119.38" y1="147.32" x2="121.92" y2="147.32" width="0.1524" layer="91"/>
<wire x1="121.92" y1="147.32" x2="121.92" y2="144.78" width="0.1524" layer="91"/>
<pinref part="C4" gate="G$1" pin="1"/>
<wire x1="121.92" y1="147.32" x2="132.08" y2="147.32" width="0.1524" layer="91"/>
<wire x1="132.08" y1="147.32" x2="132.08" y2="144.78" width="0.1524" layer="91"/>
<junction x="121.92" y="147.32"/>
<wire x1="132.08" y1="147.32" x2="142.24" y2="147.32" width="0.1524" layer="91"/>
<wire x1="142.24" y1="147.32" x2="190.5" y2="147.32" width="0.1524" layer="91"/>
<wire x1="190.5" y1="147.32" x2="200.66" y2="147.32" width="0.1524" layer="91"/>
<wire x1="200.66" y1="147.32" x2="200.66" y2="129.54" width="0.1524" layer="91"/>
<junction x="132.08" y="147.32"/>
<wire x1="190.5" y1="129.54" x2="190.5" y2="147.32" width="0.1524" layer="91"/>
<junction x="190.5" y="147.32"/>
<pinref part="R3" gate="G$1" pin="2"/>
<pinref part="R4" gate="G$1" pin="2"/>
<wire x1="121.92" y1="147.32" x2="121.92" y2="154.94" width="0.1524" layer="91"/>
<pinref part="SUPPLY1" gate="G$1" pin="5V"/>
<pinref part="U1" gate="G$1" pin="VCC"/>
<wire x1="147.32" y1="124.46" x2="142.24" y2="124.46" width="0.1524" layer="91"/>
<wire x1="142.24" y1="124.46" x2="142.24" y2="147.32" width="0.1524" layer="91"/>
<junction x="142.24" y="147.32"/>
<pinref part="R1" gate="G$1" pin="2"/>
<wire x1="210.82" y1="129.54" x2="210.82" y2="147.32" width="0.1524" layer="91"/>
<wire x1="210.82" y1="147.32" x2="200.66" y2="147.32" width="0.1524" layer="91"/>
<junction x="200.66" y="147.32"/>
</segment>
</net>
<net name="N$5" class="0">
<segment>
<pinref part="D3" gate="G$1" pin="A"/>
<pinref part="R1" gate="G$1" pin="1"/>
<wire x1="210.82" y1="116.84" x2="210.82" y2="119.38" width="0.1524" layer="91"/>
</segment>
</net>
</nets>
</sheet>
</sheets>
<errors>
<approved hash="115,1,70.8829,105.279,JP1,,,,,"/>
</errors>
</schematic>
</drawing>
</eagle>
